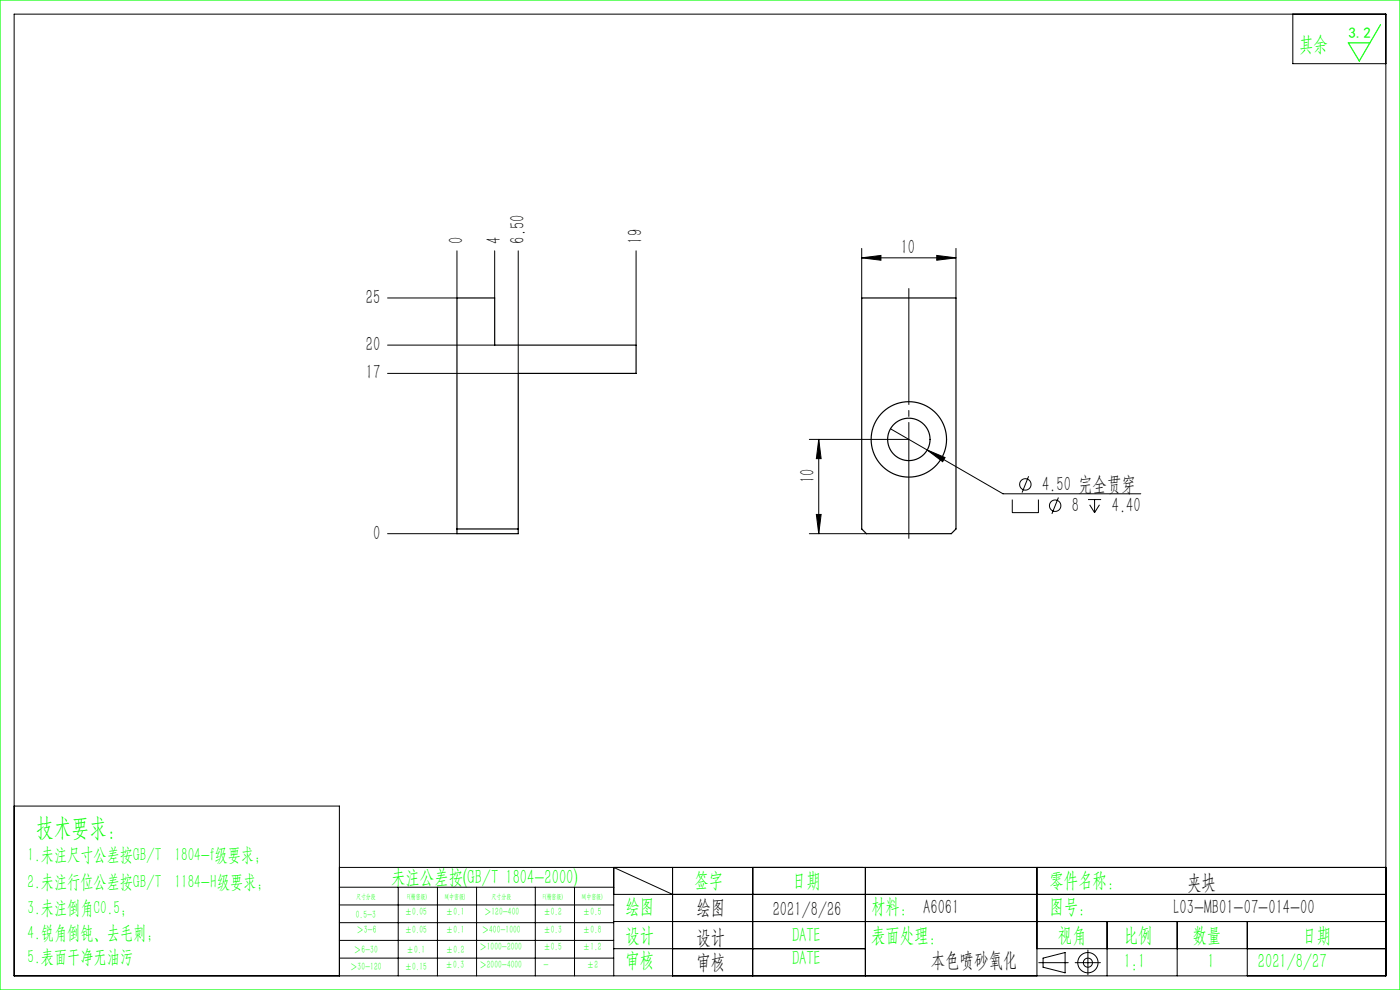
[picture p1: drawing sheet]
<svg xmlns="http://www.w3.org/2000/svg" width="297mm" height="210mm" viewBox="0 0 297 210" stroke-linecap="round" stroke-linejoin="round" font-family="sans-serif">
<g fill="none" stroke="#000" stroke-width=".21">
<path d="M3 3h291v204h-291zM274.3 3v10.5h19.7M96.9 53.2v10h-14.7M104.9 53.2v10M109.9 53.2v26h-27.7M134.9 53.2v20M182.8 54.7l4.1-.5v1zM182.8 52.7v10.5M182.8 54.7h20M198.7 54.2l4.1 .5-4.1 .5zM202.8 52.7v10.5M82.2 73.2h22.7"/>
<path d="M171.7 93.2h21.1M173.7 93.2v20M173.7 93.2l.5 4.1h-1zM188.9 91l23.9 13.7h29.2M196.7 95.5l3.8 1.6-.5 .8zM82.2 113.2h14.7M171.7 113.2h12.1M173.2 109.1h1l-.5 4.1zM214.7 106v2.7h5.6v-2.7M218.2 101l-1.4 3.5M224.5 105.5l-1.3 3.5M230.8 106h2.8"/>
<path d="M231.2 107.1l1 1.6M232.2 106v2.7M233.2 107.1l-1 1.6M3 171h69v36M72 184h222M72 188.2h58.2M72 192h58.2M72 195.7h58.2M72 199.5h58.2M84.5 188.2v18.8M92.8 188.2v18.8M101.1 188.2v18.8"/>
<path d="M113.6 188.2v18.8M121.9 188.2v18.8M130.2 189.7h163.8M130.2 195.5h163.8M142.7 189.7l-12.5-5.7v23M142.7 184v23M159.7 184v23M183.6 184v23M220 184v23M234.9 195.5v11.5M249.7 195.5v11.5M264.6 195.5v11.5"/>
<path d="M72 203.2h58.2M130.2 201.2h53.4M220 201.2h74M220.4 204.2h6.2M221.3 203.2l4.7-1.1v4.3l-4.7-1.2zM228.1 204.2h5.3M230.8 201.5v5.3"/>
<circle cx="217.5" cy="102.8" r="1.21"/>
<circle cx="223.8" cy="107.3" r="1.21"/>
<circle cx="230.8" cy="204.2" r="2.15"/>
<circle cx="230.8" cy="204.2" r=".96"/>
</g>
<path d="M192.8 61.2v53" fill="none" stroke="#000" stroke-width=".21" stroke-dasharray="30.5 1.3 1.3 1.3" stroke-dashoffset="5.9"/>
<path d="M0 0h297v210h-297zM292.9 5.2l-4.5 7.7-2.4-3.8h4.6" fill="none" stroke="#0f0" stroke-width=".25"/>
<g fill="#000">
<path d="M196.7 95.5l3.8 1.6-.5 .8z"/>
<path d="M198.7 54.2l4.1 .5-4.1 .5zM182.8 54.7l4.1-.5v1z"/>
<path d="M173.2 109.1h1l-.5 4.1zM173.7 93.2l.5 4.1h-1z"/>
</g>
<g fill="none" stroke="#000" stroke-width=".25">
<path d="M96.9 63.2h8v10h30v6h-25v34h-13zM182.8 63.2h20v49l-1 1h-18l-1-1zM96.9 112.2h13"/>
<circle cx="192.8" cy="93.2" r="4.5"/>
<circle cx="192.8" cy="93.2" r="8"/>
</g>
<text font-size="5.4" fill="#0f0" x="7.7" y="177.2">技术要求：</text>
<g font-size="4.4" fill="#0f0">
<text x="275.6" y="10.8">其余</text>
<text x="83" y="187.5">未注公差按(GB/T 1804-2000)</text>
<text x="147.3" y="188">签字</text>
<text x="168" y="188">日期</text>
<text x="222.6" y="188">零件名称：</text>
<text x="132.7" y="193.6">绘图</text>
<text x="184.8" y="193.6">材料： A6061</text>
<text x="222.6" y="193.6">图号：</text>
<text x="132.7" y="199.8">设计</text>
<text x="168" y="199.8">DATE</text>
<text x="184.8" y="199.8">表面处理：</text>
<text x="224.4" y="199.8">视角</text>
<text x="238.4" y="199.8">比例</text>
<text x="253" y="199.8">数量</text>
<text x="276.3" y="199.8">日期</text>
<text x="132.7" y="205.1">审核</text>
<text x="168" y="204.6">DATE</text>
<text x="238.4" y="205.3">1:1</text>
<text x="256.2" y="205.3">1</text>
<text x="266.9" y="205.3">2021/8/27</text>
</g>
<g font-size="4.4">
<text x="98.2" y="51.7" transform="rotate(-90 98.2 51.7)">0</text>
<text x="106.2" y="51.7" transform="rotate(-90 106.2 51.7)">4</text>
<text x="111.2" y="51.7" transform="rotate(-90 111.2 51.7)">6.50</text>
<text x="136.2" y="51.7" transform="rotate(-90 136.2 51.7)">19</text>
<text x="191.1" y="53.8">10</text>
<text x="77.6" y="64.5">25</text>
<text x="77.6" y="74.5">20</text>
<text x="77.6" y="80.5">17</text>
<text x="172.8" y="102.5" transform="rotate(-90 172.8 102.5)">10</text>
<text x="221.1" y="104.1">4.50 完全贯穿</text>
<text x="227.4" y="108.6">8</text>
<text x="235.9" y="108.6">4.40</text>
<text x="79.2" y="114.5">0</text>
<text x="251.8" y="188.6">夹块</text>
<text x="147.8" y="194">绘图</text>
<text x="163.9" y="194.3">2021/8/26</text>
<text x="249" y="194">L03-MB01-07-014-00</text>
<text x="147.8" y="200.2">设计</text>
<text x="147.8" y="205.5">审核</text>
<text x="197.5" y="205">本色喷砂氧化</text>
</g>
<g font-size="4" fill="#0f0">
<text x="5.9" y="182.6">1.未注尺寸公差按GB/T 1804-f级要求；</text>
<text x="5.9" y="188.4">2.未注行位公差按GB/T 1184-H级要求；</text>
<text x="5.9" y="193.9">3.未注倒角C0.5；</text>
<text x="5.9" y="199.2">4.锐角倒钝、去毛刺；</text>
<text x="5.9" y="204.2">5.表面干净无油污</text>
</g>
<text font-size="3.2" fill="#0f0" x="286.1" y="8">3.2</text>
<g font-size="2.3" fill="#0f0">
<text x="75.5" y="194.7">0.5-3</text>
<text x="75.6" y="198">＞3-6</text>
<text x="85.9" y="194.2">±0.05</text>
<text x="85.9" y="198">±0.05</text>
<text x="94.6" y="194.2">±0.1</text>
<text x="94.6" y="198">±0.1</text>
<text x="102.2" y="198">＞400-1000</text>
<text x="102.7" y="194.2">＞120-400</text>
<text x="115.3" y="194.2">±0.2</text>
<text x="115.3" y="198">±0.3</text>
<text x="123.7" y="194.2">±0.5</text>
<text x="123.7" y="198">±0.8</text>
<text x="75.1" y="202.2">＞6-30</text>
<text x="86.3" y="202.2">±0.1</text>
<text x="94.6" y="202.2">±0.2</text>
<text x="101.7" y="201.6">＞1000-2000</text>
<text x="115.3" y="201.6">±0.5</text>
<text x="123.7" y="201.6">±1.2</text>
<text x="74.3" y="205.8">＞30-120</text>
<text x="85.9" y="205.8">±0.15</text>
<text x="94.5" y="205.4">±0.3</text>
<text x="101.7" y="205.4">＞2000-4000</text>
<text x="115.3" y="205.4">-</text>
<text x="124.5" y="205.4">±2</text>
</g>
<g font-size="1.5" fill="#0f0">
<text x="75.5" y="190.6">尺寸分段</text>
<text x="86.4" y="190.6">F(精密级)</text>
<text x="94.4" y="190.6">M(中密级)</text>
<text x="104.3" y="190.6">尺寸分段</text>
<text x="115.2" y="190.6">F(精密级)</text>
<text x="123.5" y="190.6">M(中密级)</text>
</g>
</svg>
